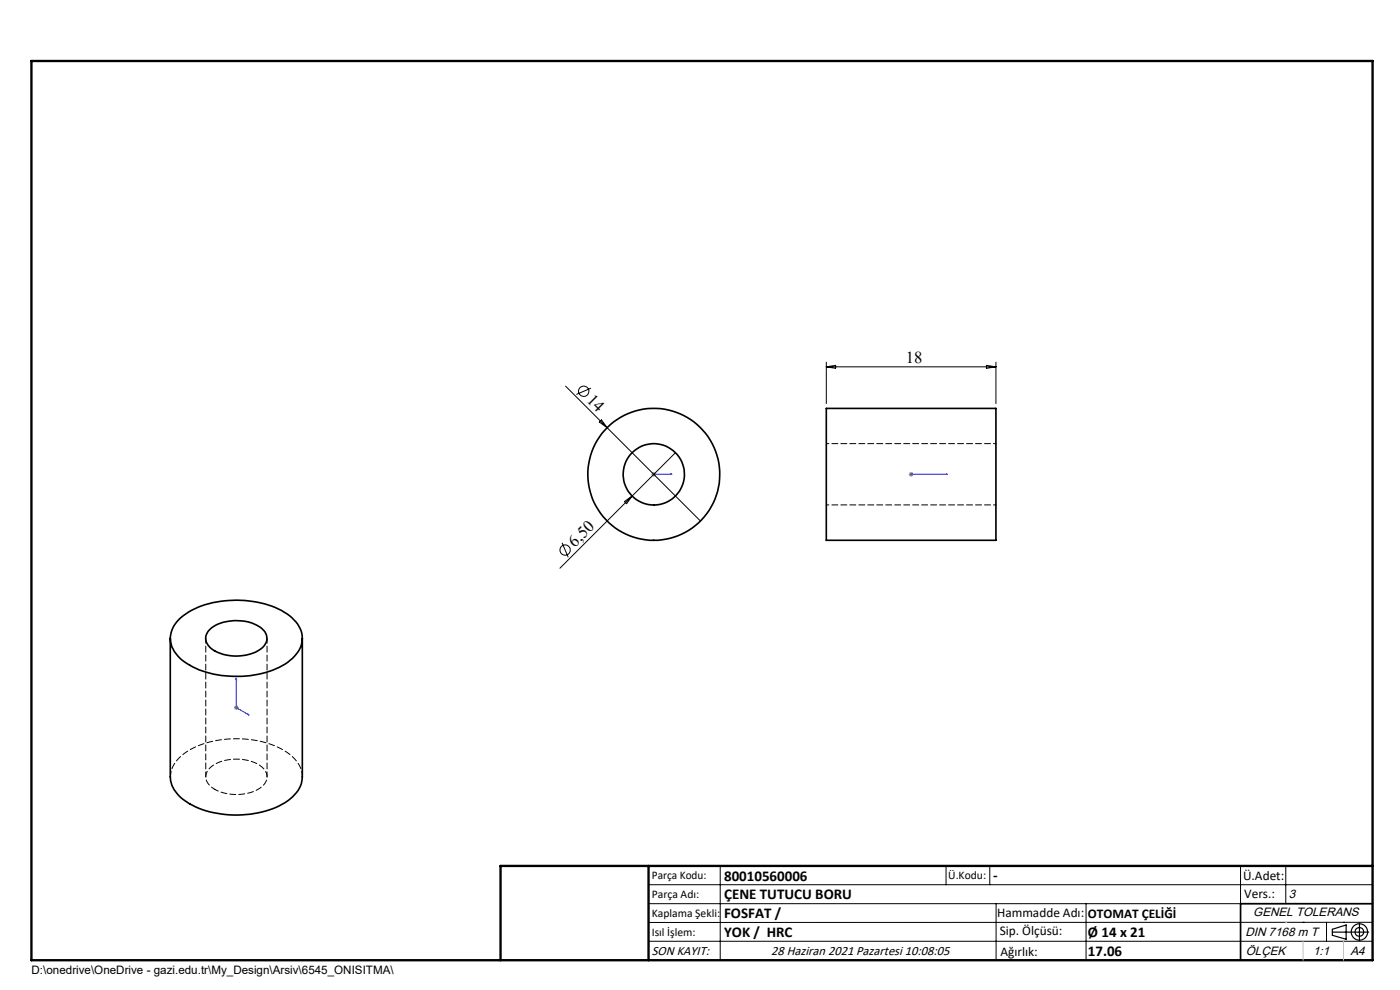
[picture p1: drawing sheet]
<svg xmlns="http://www.w3.org/2000/svg" width="297mm" height="210mm" viewBox="0 0 297 210" stroke-linecap="round" stroke-linejoin="round" font-family="sans-serif">
<g fill="none" stroke="#000" stroke-width=".21">
<path d="M175.3 76.8v8.8M175.3 77.8h36M175.3 77.8l2-.3v.6zM209.3 77.5l2 .3-2 .3zM211.3 76.8v8.8M120 81.9l8.8 8.8M125.4 82.3l-3.1 1.4M127.1 89.5l.5-.4 1.2 1.6zM128.8 90.7l19.8 19.8M143.3 96l-24.5 24.5M119.2 115.1l1.3 3.1M132.5 106.4l1.6-1.2-1.2 1.6z"/>
<path d="M137.6 187.7h153.6M137.6 191.7h153.6M137.6 199.7h153.6M152.8 183.7v20M200.7 183.7v4M210 183.7v4M211.3 191.7v12M230.4 191.7v12M263.2 183.7v20M272.8 183.7v8M276.4 195.6h.1M281.4 195.6v4.1"/>
<path d="M285 195.6h.1M291.2 195.6l-153.6 .1"/>
<circle cx="123.8" cy="83" r="1.1"/>
<circle cx="119.9" cy="116.7" r="1.09"/>
</g>
<g fill="none" stroke="#000" stroke-width=".25">
<path d="M282.6 197.7h7.8M282.6 197.1l3-.9v3l-3-.8zM288.4 195.8v3.8M106.2 203.7h185"/>
<circle cx="288.4" cy="197.7" r="1.74"/>
<circle cx="288.4" cy="197.7" r=".93"/>
</g>
<path d="M138.6 100.6h.2zM138.7 100.6h.1M138.7 100.6h3.9M142.6 100.6h-.4h.4M193.2 100.6h.2zM193.3 100.6h.1M193.3 100.6h7.7M201 100.6h-.4h.4M50.1 143.8l.1 .4-.1-.1zM50.1 143.8v6.3l2.7 1.6M52.6 151.4l.2 .3z" fill="none" stroke="#00f" stroke-width=".21"/>
<path d="M138.2 100.6h1M138.4 100.3l.7 .7M138.7 100.1v1M139.1 100.3l-.7 .7M192.8 100.6h1M192.9 100.3l.7 .7M193.3 100.1v1M193.6 100.3l-.7 .7M49.6 150.1h1M49.8 149.7l.7 .8M50.1 149.6v1M50.5 149.7l-.7 .8" fill="none" stroke="#808080" stroke-width=".21"/>
<path d="M291.2 191.7h-28v12" fill="none" stroke="#000" stroke-width=".35"/>
<path d="M6.7 12.9h284.5v190.8h-284.5zM137.6 183.7v20M291.2 183.7h-185v20" fill="none" stroke="#000" stroke-width=".5"/>
<path d="M276.4 199.7v4M285 199.7v4" fill="none" stroke="#c0c0c0" stroke-width=".21"/>
<path d="M272.8 195.6h.1" fill="none" stroke="#c0c0c0" stroke-width=".25"/>
<g fill="#00f">
<path d="M142.2 100.6h.4zM138.6 100.6h.2z"/>
<path d="M52.6 151.4l.2 .3zM50.1 143.8l.1 .4-.1-.1z"/>
<path d="M193.2 100.6h.2zM200.6 100.6h.4z"/>
</g>
<g fill="none" stroke="#000" stroke-width=".35">
<path d="M175.3 86.6h36v28h-36zM36.1 135.4v29.4a6.6 6.6 0 0 0 3.6 5.3 21.4 21.4 0 0 0 20.8 .1 6.7 6.7 0 0 0 3.6-5.4v-29.4M38 131.4a17 17 0 0 1 11.4-4.1 18.5 18.5 0 0 1 12.5 3.7 5.4 5.4 0 0 1 .2 8.7 18.6 18.6 0 0 1-13.4 3.7 16 16 0 0 1-11-4.3 5.2 5.2 0 0 1 .3-7.7zM44.4 133.6a9.3 9.3 0 0 1 8.7-1.6 4.6 4.6 0 0 1 3.5 3 3 3 0 0 1-2 3.1 9.5 9.5 0 0 1-10.1-.8 2.43 2.43 0 0 1-.1-3.7z"/>
<circle cx="138.7" cy="100.6" r="6.5"/>
<circle cx="138.7" cy="100.6" r="14"/>
</g>
<path d="M211.3 94.1h-36M175.3 107.1h36" fill="none" stroke="#000" stroke-width=".21" stroke-dasharray="1.3 .6" stroke-dashoffset=".7"/>
<path d="M64.2 164.8a7.1 7.1 0 0 0-4.5-5.9 21.7 21.7 0 0 0-20.2 .6 6.5 6.5 0 0 0-3.3 5.3" fill="none" stroke="#000" stroke-width=".21" stroke-dasharray="1.3 .6" stroke-dashoffset=".1"/>
<path d="M45.6 167.4a9.7 9.7 0 0 0 10.1-.7 2.64 2.64 0 0 0-.7-4.4 9.7 9.7 0 0 0-10.3 .4 2.61 2.61 0 0 0 .5 4.5l.4 .2" fill="none" stroke="#000" stroke-width=".21" stroke-dasharray="1.3 .6" stroke-dashoffset=".4"/>
<path d="M43.7 135.4v29.4M56.7 164.8v-29.4" fill="none" stroke="#000" stroke-width=".21" stroke-dasharray="1.3 .6" stroke-dashoffset=".2"/>
<g font-size="3.5">
<text x="192.1" y="77">18</text>
<text x="124.3" y="85" transform="rotate(45 124.3 85)">14</text>
<text x="122" y="116.2" transform="rotate(-45 122 116.2)">6,50</text>
</g>
<g font-size="3.2">
<text x="153.6" y="186.8">80010560006</text>
<text x="153.6" y="190.8">ÇENE TUTUCU BORU</text>
<text x="210.7" y="186.6">-</text>
<text x="153.6" y="194.8">FOSFAT /</text>
<text x="153.6" y="198.8">YOK / HRC</text>
<text x="230.8" y="198.7">Ø 14 x 21</text>
<text x="230.8" y="202.8">17.06</text>
</g>
<g font-size="2.8">
<text x="263.7" y="186.7">Ü.Adet:</text>
<text x="263.9" y="190.5">Vers.:</text>
<text x="211.5" y="194.5">Hammadde Adı:</text>
<text x="230.8" y="194.7">OTOMAT ÇELİĞİ</text>
<text x="138.3" y="202.6">SON KAYIT:</text>
<text x="163.6" y="202.6">28 Haziran 2021 Pazartesi 10:08:05</text>
<text x="212.1" y="198.4">Sip. Ölçüsü:</text>
<text x="212.2" y="202.7">Ağırlık:</text>
</g>
<g font-size="2.6">
<text x="273.4" y="190.4">3</text>
<text x="265.9" y="194.4">GENEL TOLERANS</text>
<text x="264.2" y="198.5">DIN 7168 m T</text>
<text x="264.3" y="202.6">ÖLÇEK</text>
<text x="278.5" y="202.6">1:1</text>
<text x="286.5" y="202.6">A4</text>
</g>
<g font-size="2.5">
<text x="138.3" y="186.4">Parça Kodu:</text>
<text x="138.3" y="190.5">Parça Adı:</text>
<text x="201.2" y="186.5">Ü.Kodu:</text>
<text x="138.3" y="194.5">Kaplama Şekli:</text>
<text x="138.3" y="198.6">Isıl İşlem:</text>
<text x="6.7" y="206.7">D:\onedrive\OneDrive - gazi.edu.tr\My_Design\Arsiv\6545_ONISITMA\</text>
</g>
</svg>
